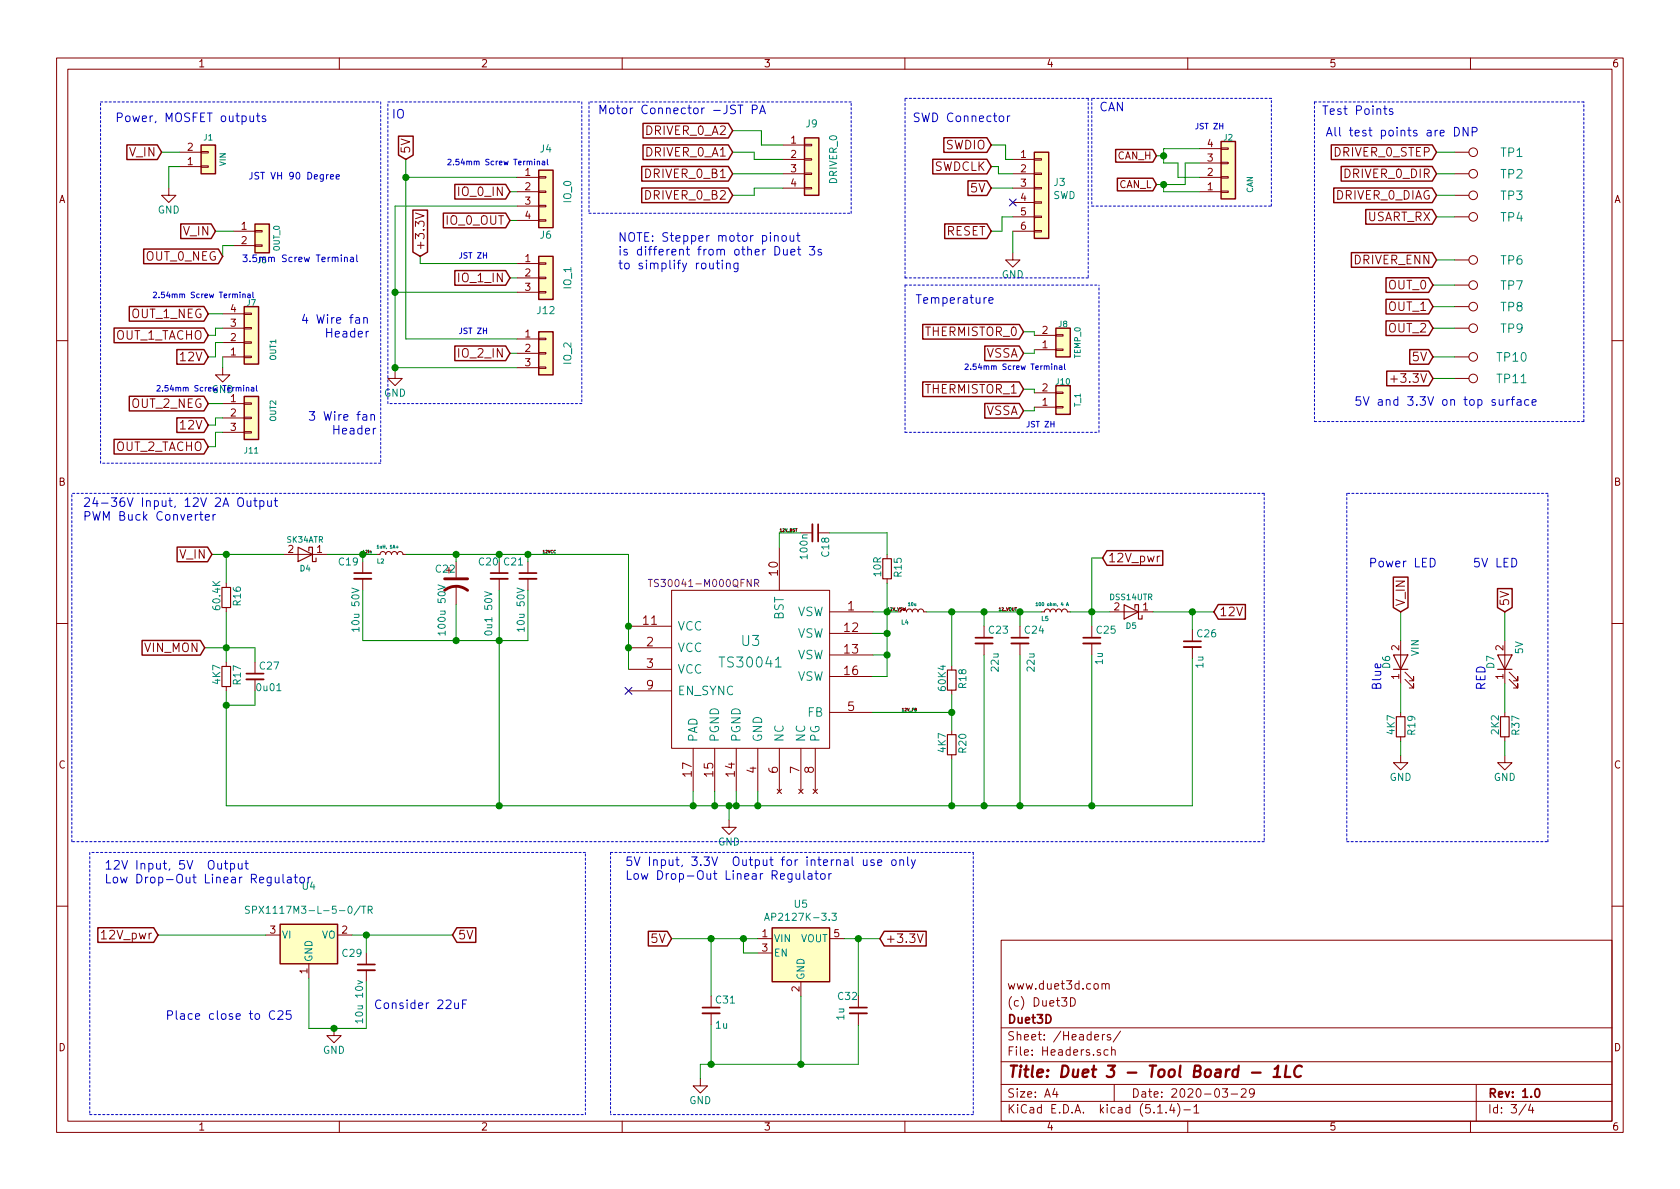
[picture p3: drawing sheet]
EESchema Schematic File Version 4
LIBS:Duet3_TB_1LC-cache
EELAYER 30 0
EELAYER END
$Descr A4 11693 8268
encoding utf-8
Sheet 3 4
Title "Duet 3 - Tool Board - 1LC"
Date "2020-03-29"
Rev "1.0"
Comp "Duet3D"
Comment1 "(c) Duet3D"
Comment2 "www.duet3d.com"
Comment3 ""
Comment4 ""
$EndDescr
Text GLabel 7125 2850 0    60   Input ~ 0
VSSA
Text GLabel 7125 2450 0    60   Input ~ 0
VSSA
Text GLabel 7125 2300 0    60   Input ~ 0
THERMISTOR_0
Text GLabel 7125 2700 0    60   Input ~ 0
THERMISTOR_1
$Comp
L Connector_Generic:Conn_01x02 J10
U 1 1
P 7400 2825
F 0 "J10" H 7400 2650 40  0000 C CNN
F 1 "T_1" V 7500 2775 40  0000 C CNN
F 2 "Connector_JST:JST_ZH_S2B-ZH_1x02_P1.50mm_Horizontal" H 7400 2825 60  0001 C CNN
F 3 "" H 7400 2825 60  0001 C CNN
	1    7400 2825
	1    0    0    1   
$EndComp
$Comp
L Connector_Generic:Conn_01x04 J9
U 1 1
P 5650 1100
F 0 "J9" H 5650 1350 50  0000 C CNN
F 1 "DRIVER_0" V 5800 1100 50  0000 C CNN
F 2 "Connector_JST:JST_PH_S4B-PH-K_1x04_P2.00mm_Horizontal" H 5650 1100 60  0001 C CNN
F 3 "" H 5650 1100 60  0001 C CNN
	1    5650 1100
	1    0    0    -1  
$EndComp
Text Notes 800  850  0    60   ~ 0
Power, MOSFET outputs
Text Notes 6370 2115 0    60   ~ 0
Temperature
Text Notes 4160 795  0    60   ~ 0
Motor Connector -JST PA
Text Notes 9200 800  0    60   ~ 0
Test Points
$Comp
L Duet3_TB_1LC-rescue:Test_Point-Connector_Specialized TP7
U 1 1
P 10125 1975
F 0 "TP7" V 10125 2375 60  0000 C CNN
F 1 "OUT_0" H 10125 2325 60  0001 C CNN
F 2 "TestPoint:TestPoint_Pad_D2.0mm" H 10125 1975 60  0001 C CNN
F 3 "" H 10125 1975 60  0000 C CNN
	1    10125 1975
	0    1    1    0   
$EndComp
$Comp
L Duet3_TB_1LC-rescue:Test_Point-Connector_Specialized TP8
U 1 1
P 10125 2125
F 0 "TP8" V 10125 2525 60  0000 C CNN
F 1 "OUT_1" H 10125 2475 60  0001 C CNN
F 2 "TestPoint:TestPoint_Pad_D2.0mm" H 10125 2125 60  0001 C CNN
F 3 "" H 10125 2125 60  0000 C CNN
	1    10125 2125
	0    1    1    0   
$EndComp
Text GLabel 9975 1975 0    60   Input ~ 0
OUT_0
Text GLabel 9975 2125 0    60   Input ~ 0
OUT_1
Text GLabel 9975 2275 0    60   Input ~ 0
OUT_2
$Comp
L Duet3_TB_1LC-rescue:Test_Point-Connector_Specialized TP9
U 1 1
P 10125 2275
F 0 "TP9" V 10125 2675 60  0000 C CNN
F 1 "OUT_2" H 10125 2625 60  0001 C CNN
F 2 "TestPoint:TestPoint_Pad_D2.0mm" H 10125 2275 60  0001 C CNN
F 3 "" H 10125 2275 60  0000 C CNN
	1    10125 2275
	0    1    1    0   
$EndComp
Text Notes 9225 950  0    60   ~ 0
All test points are DNP
Text GLabel 5100 1350 0    60   Input ~ 0
DRIVER_0_B2
Text GLabel 5100 1200 0    60   Input ~ 0
DRIVER_0_B1
Text GLabel 5100 900  0    60   Input ~ 0
DRIVER_0_A2
Text GLabel 5100 1050 0    60   Input ~ 0
DRIVER_0_A1
Wire Notes Line
	700  700  2650 700 
Wire Notes Line
	2650 700  2650 3215
Wire Notes Line
	2650 3215 700  3215
Wire Notes Line
	700  3215 700  700 
Wire Notes Line
	9150 700  9150 2925
Wire Notes Line
	9150 2925 11025 2925
Wire Notes Line
	11025 2925 11025 700 
Wire Notes Line
	11025 700  9150 700 
Text GLabel 1125 1050 0    60   Input ~ 0
V_IN
Text GLabel 8050 1075 0    50   Input ~ 0
CAN_H
Text GLabel 8050 1275 0    50   Input ~ 0
CAN_L
Text GLabel 1450 2325 0    60   Input ~ 0
OUT_1_TACHO
Text GLabel 1450 2175 0    60   Input ~ 0
OUT_1_NEG
Text GLabel 1450 2800 0    60   Input ~ 0
OUT_2_NEG
$Comp
L Connector_Generic:Conn_01x04 J7
U 1 1
P 1750 2375
F 0 "J7" H 1750 2100 40  0000 C CNN
F 1 "OUT1" V 1900 2425 40  0000 C CNN
F 2 "complib:TerminalBlock_Valcon_MB312-2.54-04_P2.54mm_Horizontal" H 1750 2375 60  0001 C CNN
F 3 "" H 1750 2375 60  0001 C CNN
	1    1750 2375
	1    0    0    1   
$EndComp
$Comp
L Connector_Generic:Conn_01x03 J11
U 1 1
P 1750 2900
F 0 "J11" H 1750 2675 40  0000 C CNN
F 1 "OUT2" V 1900 2950 40  0000 C CNN
F 2 "complib:TerminalBlock_Valcon_MB312-2.54-03_P2.54mm_Horizontal" H 1750 2900 60  0001 C CNN
F 3 "" H 1750 2900 60  0001 C CNN
	1    1750 2900
	1    0    0    -1  
$EndComp
Wire Wire Line
	1450 2175 1550 2175
Wire Wire Line
	1550 2275 1500 2275
Wire Wire Line
	1500 2275 1500 2325
Wire Wire Line
	1500 2325 1450 2325
Wire Wire Line
	1550 2800 1450 2800
Wire Wire Line
	1550 2900 1500 2900
Wire Wire Line
	1500 2900 1500 2950
Wire Wire Line
	1500 2950 1450 2950
$Comp
L Connector_Generic:Conn_01x02 J1
U 1 1
P 1450 1150
F 0 "J1" H 1450 950 40  0000 C CNN
F 1 "VIN" V 1550 1100 40  0000 C CNN
F 2 "Connector_JST:JST_VH_B2PS-VH_1x02_P3.96mm_Horizontal" H 1450 1150 60  0001 C CNN
F 3 "" H 1450 1150 60  0001 C CNN
	1    1450 1150
	1    0    0    1   
$EndComp
Wire Notes Line
	6300 1975 6300 3000
Wire Notes Line
	6300 3000 7650 3000
Wire Notes Line
	7650 3000 7650 1975
Wire Notes Line
	6300 1975 7650 1975
Wire Wire Line
	5100 900  5300 900 
Wire Wire Line
	5300 900  5300 1000
Wire Wire Line
	5300 1000 5450 1000
Wire Wire Line
	5450 1100 5250 1100
Wire Wire Line
	5250 1100 5250 1050
Wire Wire Line
	5100 1050 5250 1050
Wire Wire Line
	5100 1200 5450 1200
Wire Wire Line
	5450 1300 5250 1300
Wire Wire Line
	5250 1300 5250 1350
Wire Wire Line
	5250 1350 5100 1350
Wire Notes Line
	4100 700  4100 1475
Wire Notes Line
	4100 1475 5925 1475
Wire Notes Line
	5925 1475 5925 700 
Wire Notes Line
	5925 700  4100 700 
Text GLabel 10000 1200 0    60   Input ~ 0
DRIVER_0_DIR
Text GLabel 10000 1050 0    60   Input ~ 0
DRIVER_0_STEP
Text GLabel 10000 1350 0    60   Input ~ 0
DRIVER_0_DIAG
Wire Notes Line
	7600 675  7600 1425
Wire Notes Line
	7600 1425 8850 1425
Wire Notes Line
	8850 1425 8850 675 
Wire Notes Line
	8850 675  7600 675 
Text Notes 7650 775  0    60   ~ 0
CAN
Text Notes 6350 850  0    60   ~ 0
SWD Connector 
Text GLabel 3550 1525 0    60   Input ~ 0
IO_0_OUT
Text GLabel 3550 1325 0    60   Input ~ 0
IO_0_IN
Text GLabel 2825 1100 1    60   Input ~ 0
5V
$Comp
L Connector_Generic:Conn_01x03 J6
U 1 1
P 3800 1925
F 0 "J6" H 3800 2225 50  0000 C CNN
F 1 "IO_1" V 3950 1925 50  0000 C CNN
F 2 "Connector_JST:JST_ZH_S3B-ZH_1x03_P1.50mm_Horizontal" H 3800 1925 60  0001 C CNN
F 3 "" H 3800 1925 60  0001 C CNN
	1    3800 1925
	1    0    0    -1  
$EndComp
Text GLabel 3550 1925 0    60   Input ~ 0
IO_1_IN
Wire Wire Line
	3600 1925 3550 1925
Wire Wire Line
	3600 1325 3550 1325
Wire Wire Line
	3600 1525 3550 1525
Text Notes 2725 825  0    60   ~ 0
IO
Wire Notes Line
	6300 675  7575 675 
Wire Notes Line
	7575 675  7575 1925
Wire Notes Line
	7575 1925 6300 1925
Wire Notes Line
	6300 1925 6300 675 
Text GLabel 6900 1300 0    60   Input ~ 0
5V
Text GLabel 6900 1000 0    60   Input ~ 0
SWDIO
Text GLabel 6900 1150 0    60   Input ~ 0
SWDCLK
Text GLabel 1450 2475 0    60   Input ~ 0
12V
Text GLabel 1450 3100 0    60   Input ~ 0
OUT_2_TACHO
Text GLabel 1450 2950 0    60   Input ~ 0
12V
Wire Wire Line
	1450 3100 1500 3100
Wire Wire Line
	1500 3100 1500 3000
Wire Wire Line
	1500 3000 1550 3000
Text Notes 2575 2350 2    60   ~ 0
4 Wire fan\nHeader
Wire Wire Line
	1450 2475 1500 2475
Wire Wire Line
	1500 2475 1500 2375
Wire Wire Line
	1500 2375 1550 2375
Wire Notes Line
	4050 2800 2700 2800
Wire Notes Line
	4050 700  4050 2800
Wire Notes Line
	2700 2800 2700 700 
Wire Notes Line
	2700 700  4050 700 
$Comp
L Connector_Generic:Conn_01x06 J3
U 1 1
P 7250 1300
F 0 "J3" H 7330 1342 50  0000 L CNN
F 1 "SWD" H 7330 1251 50  0000 L CNN
F 2 "complib:JST_ZH_1x06_P1.5_B6B-ZR-SM4-TF" H 7250 1300 50  0001 C CNN
F 3 "~" H 7250 1300 50  0001 C CNN
	1    7250 1300
	1    0    0    -1  
$EndComp
Wire Wire Line
	7050 1600 7050 1750
Wire Wire Line
	7050 1300 6900 1300
Wire Wire Line
	7050 1200 6950 1200
Wire Wire Line
	6950 1200 6950 1150
Wire Wire Line
	6950 1150 6900 1150
Wire Wire Line
	7050 1100 7000 1100
Wire Wire Line
	7000 1100 7000 1000
Wire Wire Line
	7000 1000 6900 1000
Text GLabel 6900 1600 0    60   Input ~ 0
RESET
Wire Wire Line
	6900 1600 6975 1600
Wire Wire Line
	6975 1600 6975 1500
Wire Wire Line
	6975 1500 7050 1500
NoConn ~ 7050 1400
Wire Wire Line
	3600 1225 2825 1225
Wire Wire Line
	2825 1225 2825 1100
Wire Wire Line
	2750 2025 3600 2025
Wire Wire Line
	2750 2025 2750 1425
Wire Wire Line
	2750 1425 3600 1425
Wire Wire Line
	8100 1325 8350 1325
Text GLabel 10000 1800 0    60   Input ~ 0
DRIVER_ENN
Wire Wire Line
	8100 1025 8350 1025
$Comp
L Connector_Generic:Conn_01x02 J8
U 1 1
P 7400 2425
F 0 "J8" H 7400 2250 40  0000 C CNN
F 1 "TEMP_0" V 7500 2375 40  0000 C CNN
F 2 "complib:TerminalBlock_Valcon_MB312-2.54-02_P2.54mm_Horizontal" H 7400 2425 60  0001 C CNN
F 3 "" H 7400 2425 60  0001 C CNN
	1    7400 2425
	1    0    0    1   
$EndComp
Wire Wire Line
	7125 2300 7200 2300
Wire Wire Line
	7200 2300 7200 2325
Wire Wire Line
	7125 2450 7200 2450
Wire Wire Line
	7200 2450 7200 2425
Wire Wire Line
	7200 2700 7200 2725
Wire Wire Line
	7125 2700 7200 2700
Wire Wire Line
	7125 2850 7200 2850
Wire Wire Line
	7200 2850 7200 2825
Wire Wire Line
	10125 2275 9975 2275
Wire Wire Line
	10125 2125 9975 2125
Wire Wire Line
	10125 1975 9975 1975
$Comp
L Duet3_TB_1LC-rescue:Test_Point-Connector_Specialized TP10
U 1 1
P 10125 2475
F 0 "TP10" V 10125 2875 60  0000 C CNN
F 1 "5V" H 10125 2825 60  0001 C CNN
F 2 "TestPoint:TestPoint_Pad_D2.0mm" H 10125 2475 60  0001 C CNN
F 3 "" H 10125 2475 60  0000 C CNN
	1    10125 2475
	0    1    1    0   
$EndComp
Text GLabel 9975 2475 0    60   Input ~ 0
5V
Wire Wire Line
	9975 2475 10125 2475
$Comp
L Duet3_TB_1LC-rescue:Test_Point-Connector_Specialized TP11
U 1 1
P 10125 2625
F 0 "TP11" V 10125 3025 60  0000 C CNN
F 1 "3.3V" H 10125 2975 60  0001 C CNN
F 2 "TestPoint:TestPoint_Pad_D2.0mm" H 10125 2625 60  0001 C CNN
F 3 "" H 10125 2625 60  0000 C CNN
	1    10125 2625
	0    1    1    0   
$EndComp
Text GLabel 9975 2625 0    60   Input ~ 0
+3.3V
Wire Wire Line
	9975 2625 10125 2625
Text Notes 9425 2825 0    60   ~ 0
5V and 3.3V on top surface
$Comp
L Device:LED D?
U 1 1
P 9750 4600
AR Path="/50577A22/5E3CC66E" Ref="D?"  Part="1" 
AR Path="/50656780/5E3CC66E" Ref="D6"  Part="1" 
F 0 "D6" H 9750 4700 50  0000 C CNN
F 1 "VIN" H 9850 4500 50  0000 C CNN
F 2 "LED_SMD:LED_0603_1608Metric" H 9750 4600 60  0001 C CNN
F 3 "" H 9750 4600 60  0001 C CNN
	1    9750 4600
	0    -1   -1   0   
$EndComp
$Comp
L Device:D_Schottky D?
U 1 1
P 2125 3850
AR Path="/50577A22/5E3CC677" Ref="D?"  Part="1" 
AR Path="/50656780/5E3CC677" Ref="D4"  Part="1" 
F 0 "D4" H 2125 3950 40  0000 C CNN
F 1 "SK34ATR" H 2125 3750 40  0000 C CNN
F 2 "Diode_SMD:D_SMA" H 2125 3850 60  0001 C CNN
F 3 "" H 2075 4000 35  0000 C CNN
F 4 "SK34ATR or similar SMA footprint" H 2125 3850 50  0001 C CNN "Part Number"
F 5 " 1A+ 40V+" H 2125 3850 50  0001 C CNN "Rating"
	1    2125 3850
	-1   0    0    1   
$EndComp
Text Notes 4350 6125 0    60   ~ 0
5V Input, 3.3V  Output for internal use only\nLow Drop-Out Linear Regulator
Text GLabel 6125 6525 2    60   Input ~ 0
+3.3V
Text GLabel 4675 6525 0    60   Input ~ 0
5V
Text Notes 9525 3950 0    60   ~ 0
Power LED
Text Notes 9625 4800 1    60   ~ 0
Blue
$Comp
L Device:R_Small R?
U 1 1
P 9750 5050
AR Path="/50577A22/5E3CC689" Ref="R?"  Part="1" 
AR Path="/50656780/5E3CC689" Ref="R19"  Part="1" 
F 0 "R19" V 9825 5058 50  0000 C CNN
F 1 "4K7" V 9682 5062 50  0000 C CNN
F 2 "Resistor_SMD:R_0402_1005Metric" H 9750 5050 60  0001 C CNN
F 3 "~" H 9750 5050 60  0000 C CNN
	1    9750 5050
	1    0    0    -1  
$EndComp
$Comp
L Device:R_Small R?
U 1 1
P 1575 4150
AR Path="/50577A22/5E3CC690" Ref="R?"  Part="1" 
AR Path="/50656780/5E3CC690" Ref="R16"  Part="1" 
F 0 "R16" V 1650 4158 50  0000 C CNN
F 1 "60.4K" V 1507 4162 50  0000 C CNN
F 2 "Resistor_SMD:R_0402_1005Metric" H 1575 4150 60  0001 C CNN
F 3 "~" H 1575 4150 60  0000 C CNN
	1    1575 4150
	1    0    0    -1  
$EndComp
$Comp
L Device:R_Small R?
U 1 1
P 1575 4700
AR Path="/50577A22/5E3CC697" Ref="R?"  Part="1" 
AR Path="/50656780/5E3CC697" Ref="R17"  Part="1" 
F 0 "R17" V 1650 4708 50  0000 C CNN
F 1 "4K7" V 1507 4712 50  0000 C CNN
F 2 "Resistor_SMD:R_0402_1005Metric" H 1575 4700 60  0001 C CNN
F 3 "~" H 1575 4700 60  0000 C CNN
	1    1575 4700
	1    0    0    -1  
$EndComp
$Comp
L Device:C_Small C?
U 1 1
P 1775 4700
AR Path="/50577A22/5E3CC69E" Ref="C?"  Part="1" 
AR Path="/50656780/5E3CC69E" Ref="C27"  Part="1" 
F 0 "C27" H 1800 4775 50  0000 L CNN
F 1 "0u01" H 1775 4625 50  0000 L CNN
F 2 "Capacitor_SMD:C_0402_1005Metric" H 1775 4700 60  0001 C CNN
F 3 "~" H 1775 4700 60  0000 C CNN
	1    1775 4700
	1    0    0    -1  
$EndComp
Wire Wire Line
	4875 7400 4875 7500
Wire Notes Line
	4250 5925 6775 5925
Connection ~ 5975 6525
Connection ~ 5575 7400
Wire Notes Line
	4250 5925 4250 7750
Wire Wire Line
	5975 6525 5975 6925
Wire Notes Line
	6775 5925 6775 7750
Wire Wire Line
	4675 6525 4950 6525
Wire Notes Line
	6775 7750 4250 7750
Wire Wire Line
	5875 6525 5975 6525
Wire Wire Line
	5975 7400 5975 7125
Wire Wire Line
	9750 4250 9750 4450
Wire Wire Line
	9750 5250 9750 5150
$Comp
L Device:L_Small L?
U 1 1
P 2725 3850
AR Path="/50577A22/5E3CC6B3" Ref="L?"  Part="1" 
AR Path="/50656780/5E3CC6B3" Ref="L2"  Part="1" 
F 0 "L2" V 2675 3925 30  0000 C CNN
F 1 "1uH, 1A+" V 2775 3875 22  0000 C CNN
F 2 "Inductor_SMD:L_1008_2512Metric" H 2725 3850 60  0001 C CNN
F 3 "" H 2725 3800 35  0001 C CNN
F 4 "MGV2520101R0M-10  or similar 1008 footprint" H 2725 3850 50  0001 C CNN "Part Number"
	1    2725 3850
	0    -1   -1   0   
$EndComp
Text GLabel 1475 3850 0    60   Input ~ 0
V_IN
Text GLabel 1425 4500 0    60   Input ~ 0
VIN_MON
Wire Wire Line
	5975 6525 6125 6525
Wire Wire Line
	5575 7400 5975 7400
Text GLabel 9750 4250 1    60   Input ~ 0
V_IN
Wire Wire Line
	1475 3850 1575 3850
Connection ~ 1575 3850
Wire Wire Line
	2525 3900 2525 3850
Connection ~ 2525 3850
Wire Wire Line
	2525 3850 2625 3850
Wire Wire Line
	2525 4100 2525 4450
Wire Wire Line
	2525 4450 3175 4450
Wire Wire Line
	1575 4500 1775 4500
Wire Wire Line
	1775 4500 1775 4600
Connection ~ 1575 4500
Wire Wire Line
	1775 4800 1775 4900
Wire Wire Line
	1775 4900 1575 4900
Wire Wire Line
	1575 4500 1425 4500
Text Label 2525 3850 0    20   ~ 0
L2in
$Comp
L Device:C_Small C?
U 1 1
P 2525 4000
AR Path="/50577A22/5E3CC6CE" Ref="C?"  Part="1" 
AR Path="/50656780/5E3CC6CE" Ref="C19"  Part="1" 
F 0 "C19" H 2350 4100 50  0000 L CNN
F 1 "10u 50V" V 2475 3600 50  0000 L CNN
F 2 "Capacitor_SMD:C_1206_3216Metric" H 2525 4000 60  0001 C CNN
F 3 "GRM31CR6YA106KA12L" H 2525 4000 60  0001 C CNN
	1    2525 4000
	1    0    0    -1  
$EndComp
$Comp
L Device:CP1 C?
U 1 1
P 3175 4050
AR Path="/50577A22/5E3CC6D5" Ref="C?"  Part="1" 
AR Path="/50656780/5E3CC6D5" Ref="C22"  Part="1" 
F 0 "C22" H 3025 4150 50  0000 L CNN
F 1 "100u 50V" V 3075 3675 50  0000 L CNN
F 2 "Capacitor_SMD:CP_Elec_6.3x7.7" H 3175 4050 60  0001 C CNN
F 3 "" H 3175 4050 60  0000 C CNN
	1    3175 4050
	1    0    0    -1  
$EndComp
Wire Wire Line
	3175 3900 3175 3850
Wire Wire Line
	3175 3850 2825 3850
$Comp
L Regulator_Linear:LD1117S50TR_SOT223 U?
U 1 1
P 2150 6500
AR Path="/50577A22/5E3CC6DF" Ref="U?"  Part="1" 
AR Path="/50656780/5E3CC6DF" Ref="U4"  Part="1" 
F 0 "U4" H 2150 6842 50  0000 C CNN
F 1 "SPX1117M3-L-5-0/TR" H 2150 6675 50  0000 C CNN
F 2 "Package_TO_SOT_SMD:SOT-223-3_TabPin2" H 2150 6825 50  0001 C CNN
F 3 "" H 2150 6600 50  0001 C CNN
F 4 "SPX1117M3-L-5-0/TR" H 2150 6500 50  0001 C CNN "Part Number"
	1    2150 6500
	1    0    0    -1  
$EndComp
Wire Wire Line
	2275 3850 2525 3850
Text GLabel 3150 6500 2    60   Input ~ 0
5V
$Comp
L Device:C_Small C?
U 1 1
P 4950 7025
AR Path="/50577A22/5E3CC707" Ref="C?"  Part="1" 
AR Path="/50656780/5E3CC707" Ref="C31"  Part="1" 
F 0 "C31" H 4975 7100 50  0000 L CNN
F 1 "1u" H 4975 6925 50  0000 L CNN
F 2 "Capacitor_SMD:C_0603_1608Metric" H 4950 7025 60  0001 C CNN
F 3 "" H 4950 7025 60  0001 C CNN
F 4 "CL10A105KB8NNNC or equivalent" H 4950 7025 50  0001 C CNN "Part Number"
F 5 "16V or higher" H 4950 7025 50  0001 C CNN "Rating"
	1    4950 7025
	1    0    0    -1  
$EndComp
Connection ~ 4950 6525
Wire Wire Line
	4950 6525 5175 6525
Wire Wire Line
	4950 6525 4950 6925
Wire Wire Line
	4950 7125 4950 7400
Connection ~ 4950 7400
Wire Notes Line
	625  5925 625  7750
Wire Notes Line
	625  7750 4075 7750
Wire Notes Line
	4075 7750 4075 5925
Wire Notes Line
	4075 5925 625  5925
Text Notes 725  6150 0    60   ~ 0
12V Input, 5V  Output\nLow Drop-Out Linear Regulator
Wire Wire Line
	1575 3850 1975 3850
$Comp
L Device:C_Small C?
U 1 1
P 5675 3700
AR Path="/50577A22/5E3CC71A" Ref="C?"  Part="1" 
AR Path="/50656780/5E3CC71A" Ref="C18"  Part="1" 
F 0 "C18" H 5700 3775 50  0000 L CNN
F 1 "100n" H 5675 3625 50  0000 L CNN
F 2 "Capacitor_SMD:C_0402_1005Metric" H 5675 3700 60  0001 C CNN
F 3 "~" H 5675 3700 60  0000 C CNN
	1    5675 3700
	0    1    1    0   
$EndComp
$Comp
L Device:C_Small C?
U 1 1
P 3675 4000
AR Path="/50577A22/5E3CC721" Ref="C?"  Part="1" 
AR Path="/50656780/5E3CC721" Ref="C21"  Part="1" 
F 0 "C21" H 3500 4100 50  0000 L CNN
F 1 "10u 50V" V 3625 3600 50  0000 L CNN
F 2 "Capacitor_SMD:C_1206_3216Metric" H 3675 4000 60  0001 C CNN
F 3 "GRM31CR6YA106KA12L" H 3675 4000 60  0001 C CNN
	1    3675 4000
	1    0    0    -1  
$EndComp
$Comp
L Device:L_Small L?
U 1 1
P 7350 4250
AR Path="/50577A22/5E3CC729" Ref="L?"  Part="1" 
AR Path="/50656780/5E3CC729" Ref="L5"  Part="1" 
F 0 "L5" V 7300 4325 30  0000 C CNN
F 1 "100 ohm, 4 A" V 7400 4275 22  0000 C CNN
F 2 "Inductor_SMD:L_0805_2012Metric" H 7350 4250 60  0001 C CNN
F 3 "" H 7350 4250 60  0000 C CNN
F 4 "MPZ2012S101A or similar" H 7350 4250 50  0001 C CNN "Part Number"
	1    7350 4250
	0    -1   -1   0   
$EndComp
Text Notes 575  3625 0    60   ~ 0
24-36V Input, 12V 2A Output\nPWM Buck Converter\n
Text GLabel 8450 4250 2    60   Input ~ 0
12V
$Comp
L Device:L_Small L?
U 1 1
P 6350 4250
AR Path="/50577A22/5E3CC739" Ref="L?"  Part="1" 
AR Path="/50656780/5E3CC739" Ref="L4"  Part="1" 
F 0 "L4" V 6275 4300 30  0000 C CNN
F 1 "10u" V 6400 4250 22  0000 C CNN
F 2 "Inductor_SMD:L_Taiyo-Yuden_NR-50xx" H 6350 4250 60  0001 C CNN
F 3 "" H 6300 4100 35  0001 C CNN
F 4 "NRS5024T100MMGJ or similar" H 6350 4250 50  0001 C CNN "Part Number"
	1    6350 4250
	0    -1   -1   0   
$EndComp
Wire Notes Line
	8800 3425 500  3425
Wire Notes Line
	8800 3425 8800 5850
Wire Notes Line
	8800 5850 500  5850
Wire Notes Line
	500  5850 500  3425
$Comp
L Device:C_Small C?
U 1 1
P 3475 4000
AR Path="/50577A22/5E3CC744" Ref="C?"  Part="1" 
AR Path="/50656780/5E3CC744" Ref="C20"  Part="1" 
F 0 "C20" H 3325 4100 50  0000 L CNN
F 1 "0u1 50V" V 3400 3575 50  0000 L CNN
F 2 "Capacitor_SMD:C_0603_1608Metric" H 3475 4000 60  0001 C CNN
F 3 "e.g EEEFT1V101AP" H 3475 4000 60  0001 C CNN
	1    3475 4000
	1    0    0    -1  
$EndComp
$Comp
L Device:C_Small C?
U 1 1
P 7600 4450
AR Path="/50577A22/5E3CC74D" Ref="C?"  Part="1" 
AR Path="/50656780/5E3CC74D" Ref="C25"  Part="1" 
F 0 "C25" H 7625 4525 50  0000 L CNN
F 1 "1u" V 7650 4275 50  0000 L CNN
F 2 "Capacitor_SMD:C_0603_1608Metric" H 7600 4450 60  0001 C CNN
F 3 "GRM31CR6YA106KA12L" H 7600 4450 60  0001 C CNN
F 4 "CL10A105KB8NNNC or equivalent" H 7600 4450 50  0001 C CNN "Part Number"
F 5 "35V +" H 7600 4450 50  0001 C CNN "Rating"
	1    7600 4450
	1    0    0    -1  
$EndComp
$Comp
L Duet3:TS30042 U?
U 1 1
P 5225 4650
AR Path="/50577A22/5E3CC764" Ref="U?"  Part="1" 
AR Path="/50656780/5E3CC764" Ref="U3"  Part="1" 
F 0 "U3" H 5225 4850 70  0000 C CNN
F 1 "TS30041" H 5225 4700 70  0000 C CNN
F 2 "Package_DFN_QFN:QFN-16-1EP_3x3mm_P0.5mm_EP1.8x1.8mm" H 5225 4650 60  0001 C CNN
F 3 "" H 5225 4650 60  0000 C CNN
F 4 "TS30041-M000QFNR" H 4900 5250 50  0000 C CNN "Part Number"
F 5 "Adj (set to 12V) 1A" H 5225 4650 50  0001 C CNN "Rating"
	1    5225 4650
	1    0    0    -1  
$EndComp
Wire Wire Line
	5425 3800 5425 3700
Wire Wire Line
	5425 3700 5575 3700
Wire Wire Line
	6075 4700 6175 4700
Wire Wire Line
	6175 4700 6175 4550
Wire Wire Line
	6175 4250 6075 4250
Wire Wire Line
	6075 4400 6175 4400
Connection ~ 6175 4400
Wire Wire Line
	6175 4400 6175 4250
Wire Wire Line
	6075 4550 6175 4550
Connection ~ 6175 4550
Wire Wire Line
	6175 4550 6175 4400
Wire Wire Line
	6175 3700 5775 3700
Connection ~ 6175 4250
Wire Wire Line
	6250 4250 6175 4250
Wire Wire Line
	6850 4350 6850 4250
Connection ~ 6850 4250
Wire Wire Line
	7100 4350 7100 4250
Connection ~ 7100 4250
Wire Wire Line
	7100 4250 6850 4250
Wire Wire Line
	5275 5500 5275 5600
Wire Wire Line
	5275 5600 6625 5600
Wire Wire Line
	6850 4550 6850 5600
Wire Wire Line
	6850 5600 7100 5600
Wire Wire Line
	7100 5600 7100 4550
Connection ~ 6850 5600
Wire Wire Line
	7100 5600 7600 5600
Wire Wire Line
	7600 5600 7600 4550
Connection ~ 7100 5600
Wire Wire Line
	7600 4350 7600 4250
Wire Wire Line
	5275 5600 5125 5600
Wire Wire Line
	5125 5600 5125 5500
Connection ~ 5275 5600
Wire Wire Line
	4975 5600 4975 5500
Connection ~ 5125 5600
Wire Wire Line
	4975 5600 4825 5600
Wire Wire Line
	4825 5600 4825 5500
Connection ~ 4975 5600
Connection ~ 4825 5600
Wire Wire Line
	3675 3900 3675 3850
Connection ~ 3675 3850
Wire Wire Line
	3675 3850 3475 3850
Wire Wire Line
	3475 3900 3475 3850
Wire Wire Line
	3675 4100 3675 4450
Wire Wire Line
	3675 4450 3475 4450
Wire Wire Line
	3475 4100 3475 4450
Wire Wire Line
	7100 4250 7250 4250
Text Label 6175 4250 0    20   ~ 0
12V_VSW
Text Label 6950 4250 0    20   ~ 0
12_VOUT
Text Label 3775 3850 0    20   ~ 0
12VCC
Text Label 5425 3700 0    20   ~ 0
12V_BST
Connection ~ 7600 4250
Wire Wire Line
	8450 4250 8300 4250
Wire Wire Line
	6450 4250 6625 4250
Wire Wire Line
	3475 3850 3175 3850
Connection ~ 3475 3850
Connection ~ 3475 4450
$Comp
L Device:R_Small R?
U 1 1
P 6625 4725
AR Path="/50577A22/5E3CC7B3" Ref="R?"  Part="1" 
AR Path="/50656780/5E3CC7B3" Ref="R18"  Part="1" 
F 0 "R18" V 6700 4733 50  0000 C CNN
F 1 "60K4" V 6557 4737 50  0000 C CNN
F 2 "Resistor_SMD:R_0402_1005Metric" H 6625 4725 60  0001 C CNN
F 3 "~" H 6625 4725 60  0000 C CNN
	1    6625 4725
	1    0    0    -1  
$EndComp
$Comp
L Device:R_Small R?
U 1 1
P 6625 5175
AR Path="/50577A22/5E3CC7BA" Ref="R?"  Part="1" 
AR Path="/50656780/5E3CC7BA" Ref="R20"  Part="1" 
F 0 "R20" V 6700 5183 50  0000 C CNN
F 1 "4K7" V 6557 5187 50  0000 C CNN
F 2 "Resistor_SMD:R_0402_1005Metric" H 6625 5175 60  0001 C CNN
F 3 "~" H 6625 5175 60  0000 C CNN
	1    6625 5175
	1    0    0    -1  
$EndComp
Wire Wire Line
	6075 4950 6625 4950
Connection ~ 6625 4950
Connection ~ 6625 4250
Wire Wire Line
	6625 4250 6850 4250
Connection ~ 6625 5600
Wire Wire Line
	6625 5600 6850 5600
$Comp
L Device:C_Small C?
U 1 1
P 6850 4450
AR Path="/50577A22/5E3CC7C9" Ref="C?"  Part="1" 
AR Path="/50656780/5E3CC7C9" Ref="C23"  Part="1" 
F 0 "C23" H 6875 4525 50  0000 L CNN
F 1 "22u" V 6925 4225 50  0000 L CNN
F 2 "Capacitor_SMD:C_0805_2012Metric" H 6850 4450 60  0001 C CNN
F 3 "" H 6850 4450 60  0001 C CNN
F 4 "GRM21BR61E226ME44L" H 6850 4450 50  0001 C CNN "Part Number"
F 5 "25V" H 6850 4450 50  0001 C CNN "Rating"
	1    6850 4450
	1    0    0    -1  
$EndComp
$Comp
L Device:C_Small C?
U 1 1
P 7100 4450
AR Path="/50577A22/5E3CC7D2" Ref="C?"  Part="1" 
AR Path="/50656780/5E3CC7D2" Ref="C24"  Part="1" 
F 0 "C24" H 7125 4525 50  0000 L CNN
F 1 "22u" V 7175 4225 50  0000 L CNN
F 2 "Capacitor_SMD:C_0805_2012Metric" H 7100 4450 60  0001 C CNN
F 3 "" H 7100 4450 60  0001 C CNN
F 4 "GRM21BR61E226ME44L" H 7100 4450 50  0001 C CNN "Part Number"
F 5 "25V" H 7100 4450 50  0001 C CNN "Rating"
	1    7100 4450
	1    0    0    -1  
$EndComp
Text Label 6275 4950 0    20   ~ 0
12V_FB
Wire Wire Line
	4375 4350 4375 4500
$Comp
L Regulator_Linear:AP2127K-3.3 U?
U 1 1
P 5575 6625
AR Path="/50577A22/5E3CC7E0" Ref="U?"  Part="1" 
AR Path="/50656780/5E3CC7E0" Ref="U5"  Part="1" 
F 0 "U5" H 5575 6967 50  0000 C CNN
F 1 "AP2127K-3.3" H 5575 6876 50  0000 C CNN
F 2 "Package_TO_SOT_SMD:SOT-23-5" H 5575 6950 50  0001 C CNN
F 3 "https://www.diodes.com/assets/Datasheets/AP2127.pdf" H 5575 6725 50  0001 C CNN
F 4 "AP2127K-3.3TRG1" H 5575 6625 50  0001 C CNN "Part Number"
	1    5575 6625
	1    0    0    -1  
$EndComp
Wire Wire Line
	5175 6525 5175 6625
Wire Wire Line
	5175 6625 5275 6625
Connection ~ 5175 6525
Wire Wire Line
	5175 6525 5275 6525
Wire Wire Line
	4950 7400 5575 7400
Wire Wire Line
	5575 6925 5575 7400
$Comp
L Device:C_Small C?
U 1 1
P 5975 7025
AR Path="/50577A22/5E3CC7EF" Ref="C?"  Part="1" 
AR Path="/50656780/5E3CC7EF" Ref="C32"  Part="1" 
F 0 "C32" H 5825 7125 50  0000 L CNN
F 1 "1u" V 5850 6950 50  0000 L CNN
F 2 "Capacitor_SMD:C_0603_1608Metric" H 5975 7025 60  0001 C CNN
F 3 "" H 5975 7025 60  0001 C CNN
F 4 "CL10A105KB8NNNC or equivalent" H 5975 7025 50  0001 C CNN "Part Number"
F 5 "16V or greater" H 5975 7025 50  0001 C CNN "Rating"
	1    5975 7025
	1    0    0    -1  
$EndComp
$Comp
L Device:R_Small R?
U 1 1
P 6175 3950
AR Path="/50577A22/5E3CC7F7" Ref="R?"  Part="1" 
AR Path="/50656780/5E3CC7F7" Ref="R15"  Part="1" 
F 0 "R15" V 6250 3958 50  0000 C CNN
F 1 "10R" V 6107 3962 50  0000 C CNN
F 2 "Resistor_SMD:R_0402_1005Metric" H 6175 3950 60  0001 C CNN
F 3 "~" H 6175 3950 60  0000 C CNN
F 4 "0.1W+" H 6175 3950 50  0001 C CNN "Rating"
	1    6175 3950
	1    0    0    -1  
$EndComp
Connection ~ 7600 5600
Wire Wire Line
	9750 4750 9750 4950
Wire Wire Line
	6175 4050 6175 4250
Wire Wire Line
	6175 3700 6175 3850
Wire Wire Line
	1575 4500 1575 4600
Wire Wire Line
	1575 4800 1575 4900
Wire Wire Line
	1575 4250 1575 4500
Wire Wire Line
	1575 3850 1575 4050
Wire Wire Line
	3175 4200 3175 4450
Wire Wire Line
	6625 4250 6625 4625
Wire Wire Line
	6625 4825 6625 4950
Wire Wire Line
	6625 4950 6625 5075
Wire Wire Line
	6625 5275 6625 5600
$Comp
L Device:C_Small C?
U 1 1
P 8300 4475
AR Path="/50577A22/5E3CC829" Ref="C?"  Part="1" 
AR Path="/5B12C3FC/5E3CC829" Ref="C?"  Part="1" 
AR Path="/50656780/5E3CC829" Ref="C26"  Part="1" 
F 0 "C26" H 8325 4550 50  0000 L CNN
F 1 "1u" V 8350 4300 50  0000 L CNN
F 2 "Capacitor_SMD:C_0603_1608Metric" H 8300 4475 60  0001 C CNN
F 3 "CL10A105KB8NNNC or equivalent" H 8300 4475 60  0001 C CNN
	1    8300 4475
	1    0    0    -1  
$EndComp
Wire Wire Line
	8300 4250 8300 4375
Connection ~ 8300 4250
Wire Wire Line
	4375 4650 4375 4500
Connection ~ 4375 4500
Wire Wire Line
	3475 4450 3475 5600
Connection ~ 3175 3850
Wire Wire Line
	3175 4450 3475 4450
Connection ~ 3175 4450
Wire Wire Line
	1575 5600 3475 5600
Connection ~ 3475 5600
Wire Wire Line
	7600 5600 8300 5600
$Comp
L Device:C_Small C?
U 1 1
P 2550 6725
AR Path="/50577A22/5E3CC852" Ref="C?"  Part="1" 
AR Path="/50656780/5E3CC852" Ref="C29"  Part="1" 
F 0 "C29" H 2375 6825 50  0000 L CNN
F 1 "10u 10v" V 2500 6325 50  0000 L CNN
F 2 "Capacitor_SMD:C_0805_2012Metric" H 2550 6725 60  0001 C CNN
F 3 "" H 2550 6725 60  0001 C CNN
F 4 "GRM188R61A106KE69J or equivalent" H 2550 6725 50  0001 C CNN "Part Number"
	1    2550 6725
	1    0    0    -1  
$EndComp
Wire Wire Line
	1175 1300 1175 1150
Wire Wire Line
	1175 1150 1250 1150
Wire Wire Line
	1125 1050 1250 1050
Text Notes 2500 1825 2    47   ~ 0
3.5mm Screw Terminal
Text Notes 2625 3025 2    60   ~ 0
3 Wire fan\nHeader
Connection ~ 2750 2025
Wire Wire Line
	2750 2025 2750 2550
Text GLabel 10000 1500 0    60   Input ~ 0
USART_RX
$Comp
L Duet3_TB_1LC-rescue:Test_Point-Connector_Specialized TP1
U 1 1
P 10125 1050
F 0 "TP1" V 10125 1450 60  0000 C CNN
F 1 "STEP" H 10125 1400 60  0001 C CNN
F 2 "TestPoint:TestPoint_Pad_D2.0mm" H 10125 1050 60  0001 C CNN
F 3 "" H 10125 1050 60  0000 C CNN
	1    10125 1050
	0    1    1    0   
$EndComp
$Comp
L Duet3_TB_1LC-rescue:Test_Point-Connector_Specialized TP2
U 1 1
P 10125 1200
F 0 "TP2" V 10125 1600 60  0000 C CNN
F 1 "DIR" H 10125 1550 60  0001 C CNN
F 2 "TestPoint:TestPoint_Pad_D2.0mm" H 10125 1200 60  0001 C CNN
F 3 "" H 10125 1200 60  0000 C CNN
	1    10125 1200
	0    1    1    0   
$EndComp
$Comp
L Duet3_TB_1LC-rescue:Test_Point-Connector_Specialized TP3
U 1 1
P 10125 1350
F 0 "TP3" V 10125 1750 60  0000 C CNN
F 1 "DIAG" H 10125 1700 60  0001 C CNN
F 2 "TestPoint:TestPoint_Pad_D2.0mm" H 10125 1350 60  0001 C CNN
F 3 "" H 10125 1350 60  0000 C CNN
	1    10125 1350
	0    1    1    0   
$EndComp
$Comp
L Duet3_TB_1LC-rescue:Test_Point-Connector_Specialized TP4
U 1 1
P 10125 1500
F 0 "TP4" V 10125 1900 60  0000 C CNN
F 1 "U_RX" H 10125 1850 60  0001 C CNN
F 2 "TestPoint:TestPoint_Pad_D2.0mm" H 10125 1500 60  0001 C CNN
F 3 "" H 10125 1500 60  0000 C CNN
	1    10125 1500
	0    1    1    0   
$EndComp
$Comp
L Duet3_TB_1LC-rescue:Test_Point-Connector_Specialized TP6
U 1 1
P 10125 1800
F 0 "TP6" V 10125 2200 60  0000 C CNN
F 1 "ENN" H 10125 2150 60  0001 C CNN
F 2 "TestPoint:TestPoint_Pad_D2.0mm" H 10125 1800 60  0001 C CNN
F 3 "" H 10125 1800 60  0000 C CNN
	1    10125 1800
	0    1    1    0   
$EndComp
Wire Wire Line
	10125 1050 10000 1050
Wire Wire Line
	10125 1200 10000 1200
Wire Wire Line
	10125 1350 10000 1350
Wire Wire Line
	10125 1500 10000 1500
Wire Wire Line
	10125 1800 10000 1800
Text GLabel 1500 1600 0    60   Input ~ 0
V_IN
$Comp
L Connector_Generic:Conn_01x02 J5
U 1 1
P 1825 1600
F 0 "J5" H 1825 1400 40  0000 C CNN
F 1 "OUT_0" V 1925 1550 40  0000 C CNN
F 2 "complib:3.5MM_2X1" H 1825 1600 60  0001 C CNN
F 3 "" H 1825 1600 60  0001 C CNN
	1    1825 1600
	1    0    0    -1  
$EndComp
Wire Wire Line
	1550 1700 1625 1700
Wire Wire Line
	1500 1600 1625 1600
Text GLabel 1550 1775 0    60   Input ~ 0
OUT_0_NEG
Wire Wire Line
	1550 1775 1550 1700
Wire Wire Line
	4875 7400 4950 7400
Wire Wire Line
	8050 1275 8100 1275
Wire Wire Line
	8100 1275 8100 1325
Connection ~ 8100 1275
Wire Wire Line
	8050 1075 8100 1075
Wire Wire Line
	8100 1075 8100 1125
Wire Wire Line
	8100 1075 8100 1025
Connection ~ 8100 1075
$Comp
L Device:D_Schottky D?
U 1 1
P 7875 4250
AR Path="/50577A22/5E3CC813" Ref="D?"  Part="1" 
AR Path="/50656780/5E3CC813" Ref="D5"  Part="1" 
F 0 "D5" H 7875 4350 40  0000 C CNN
F 1 "DSS14UTR" H 7875 4150 40  0000 C CNN
F 2 "Diode_SMD:D_SOD-123F" H 7875 4250 60  0001 C CNN
F 3 "https://www.digikey.co.uk/product-detail/en/smc-diode-solutions/DSS14UTR/1655-1927-2-ND/8341859" H 7825 4400 35  0001 C CNN
F 4 "DSS14UTR or RB162MM-40TR or similar" H 7875 4250 50  0001 C CNN "Part Number"
F 5 " 1A,40V" H 7875 4250 50  0001 C CNN "Rating"
	1    7875 4250
	-1   0    0    1   
$EndComp
Wire Wire Line
	8025 4250 8300 4250
Wire Wire Line
	8300 4575 8300 5600
Wire Wire Line
	7600 4250 7725 4250
Wire Wire Line
	7450 4250 7600 4250
Text GLabel 7675 3875 2    60   Input ~ 0
12V_pwr
Wire Wire Line
	7675 3875 7600 3875
Wire Wire Line
	7600 3875 7600 4250
Text GLabel 1100 6500 0    60   Input ~ 0
12V_pwr
Wire Wire Line
	1100 6500 1850 6500
Text Notes 1150 7100 0    60   ~ 0
Place close to C25
$Comp
L Connector_Generic:Conn_01x04 J2
U 1 1
P 8550 1225
F 0 "J2" H 8550 950 40  0000 C CNN
F 1 "CAN" V 8700 1275 40  0000 C CNN
F 2 "Connector_JST:JST_ZH_S4B-ZH_1x04_P1.50mm_Horizontal" H 8550 1225 60  0001 C CNN
F 3 "" H 8550 1225 60  0001 C CNN
	1    8550 1225
	1    0    0    1   
$EndComp
Wire Wire Line
	1575 4900 1575 5600
Connection ~ 1575 4900
Wire Wire Line
	4975 5600 5075 5600
Wire Wire Line
	5075 5700 5075 5600
Connection ~ 5075 5600
Wire Wire Line
	5075 5600 5125 5600
$Comp
L Duet3_TB_1LC-rescue:GND-power #PWR0103
U 1 1
P 4875 7500
F 0 "#PWR0103" H 4875 7250 50  0001 C CNN
F 1 "GND" H 4875 7350 50  0000 C CNN
F 2 "" H 4875 7500 50  0001 C CNN
F 3 "" H 4875 7500 50  0001 C CNN
	1    4875 7500
	1    0    0    -1  
$EndComp
$Comp
L Duet3_TB_1LC-rescue:GND-power #PWR0102
U 1 1
P 2325 7150
F 0 "#PWR0102" H 2325 6900 50  0001 C CNN
F 1 "GND" H 2325 7000 50  0000 C CNN
F 2 "" H 2325 7150 50  0001 C CNN
F 3 "" H 2325 7150 50  0001 C CNN
	1    2325 7150
	1    0    0    -1  
$EndComp
$Comp
L Duet3_TB_1LC-rescue:GND-power #PWR0104
U 1 1
P 1550 2550
F 0 "#PWR0104" H 1550 2300 50  0001 C CNN
F 1 "GND" H 1550 2400 50  0000 C CNN
F 2 "" H 1550 2550 50  0001 C CNN
F 3 "" H 1550 2550 50  0001 C CNN
	1    1550 2550
	1    0    0    -1  
$EndComp
$Comp
L Duet3_TB_1LC-rescue:GND-power #PWR0105
U 1 1
P 5075 5700
F 0 "#PWR0105" H 5075 5450 50  0001 C CNN
F 1 "GND" H 5075 5550 50  0000 C CNN
F 2 "" H 5075 5700 50  0001 C CNN
F 3 "" H 5075 5700 50  0001 C CNN
	1    5075 5700
	1    0    0    -1  
$EndComp
Wire Wire Line
	1550 2475 1550 2550
$Comp
L Duet3_TB_1LC-rescue:GND-power #PWR0106
U 1 1
P 1175 1300
F 0 "#PWR0106" H 1175 1050 50  0001 C CNN
F 1 "GND" H 1175 1150 50  0000 C CNN
F 2 "" H 1175 1300 50  0001 C CNN
F 3 "" H 1175 1300 50  0001 C CNN
	1    1175 1300
	1    0    0    -1  
$EndComp
$Comp
L Duet3_TB_1LC-rescue:GND-power #PWR0107
U 1 1
P 2750 2575
F 0 "#PWR0107" H 2750 2325 50  0001 C CNN
F 1 "GND" H 2750 2425 50  0000 C CNN
F 2 "" H 2750 2575 50  0001 C CNN
F 3 "" H 2750 2575 50  0001 C CNN
	1    2750 2575
	1    0    0    -1  
$EndComp
$Comp
L Duet3_TB_1LC-rescue:GND-power #PWR0108
U 1 1
P 7050 1750
F 0 "#PWR0108" H 7050 1500 50  0001 C CNN
F 1 "GND" H 7050 1600 50  0000 C CNN
F 2 "" H 7050 1750 50  0001 C CNN
F 3 "" H 7050 1750 50  0001 C CNN
	1    7050 1750
	1    0    0    -1  
$EndComp
$Comp
L Duet3_TB_1LC-rescue:GND-power #PWR0109
U 1 1
P 9750 5250
F 0 "#PWR0109" H 9750 5000 50  0001 C CNN
F 1 "GND" H 9750 5100 50  0000 C CNN
F 2 "" H 9750 5250 50  0001 C CNN
F 3 "" H 9750 5250 50  0001 C CNN
	1    9750 5250
	1    0    0    -1  
$EndComp
Text Notes 4300 1875 0    60   ~ 0
NOTE: Stepper motor pinout\nis different from other Duet 3s\nto simplify routing
Wire Wire Line
	8100 1125 8200 1125
Wire Wire Line
	8200 1125 8200 1225
Wire Wire Line
	8200 1225 8350 1225
Wire Wire Line
	8250 1125 8350 1125
Wire Wire Line
	8100 1275 8250 1275
Wire Wire Line
	8250 1125 8250 1275
Text Notes 1775 2075 2    39   ~ 0
2.54mm Screw Terminal
Text Notes 1800 2725 2    39   ~ 0
2.54mm Screw Terminal
Text Notes 7425 2575 2    39   ~ 0
2.54mm Screw Terminal
Wire Wire Line
	2450 6500 2550 6500
Wire Wire Line
	2325 7150 2550 7150
Wire Wire Line
	2550 7150 2550 6825
Connection ~ 2325 7150
Wire Wire Line
	2550 6625 2550 6500
Connection ~ 2550 6500
Wire Wire Line
	2150 7150 2150 6800
Wire Wire Line
	2150 7150 2325 7150
$Comp
L Device:LED D?
U 1 1
P 10475 4600
AR Path="/50577A22/5E12D788" Ref="D?"  Part="1" 
AR Path="/50656780/5E12D788" Ref="D7"  Part="1" 
F 0 "D7" H 10475 4700 50  0000 C CNN
F 1 "5V" H 10575 4500 50  0000 C CNN
F 2 "LED_SMD:LED_0603_1608Metric" H 10475 4600 60  0001 C CNN
F 3 "" H 10475 4600 60  0001 C CNN
	1    10475 4600
	0    -1   -1   0   
$EndComp
Text Notes 10250 3950 0    60   ~ 0
5V LED
Text Notes 10350 4800 1    60   ~ 0
RED
$Comp
L Device:R_Small R?
U 1 1
P 10475 5050
AR Path="/50577A22/5E12D794" Ref="R?"  Part="1" 
AR Path="/50656780/5E12D794" Ref="R37"  Part="1" 
F 0 "R37" V 10550 5058 50  0000 C CNN
F 1 "2K2" V 10407 5062 50  0000 C CNN
F 2 "Resistor_SMD:R_0402_1005Metric" H 10475 5050 60  0001 C CNN
F 3 "~" H 10475 5050 60  0000 C CNN
	1    10475 5050
	1    0    0    -1  
$EndComp
Wire Wire Line
	10475 4250 10475 4450
Wire Wire Line
	10475 5250 10475 5150
Text GLabel 10475 4250 1    60   Input ~ 0
5V
Wire Wire Line
	10475 4750 10475 4950
$Comp
L Duet3_TB_1LC-rescue:GND-power #PWR03
U 1 1
P 10475 5250
F 0 "#PWR03" H 10475 5000 50  0001 C CNN
F 1 "GND" H 10475 5100 50  0000 C CNN
F 2 "" H 10475 5250 50  0001 C CNN
F 3 "" H 10475 5250 50  0001 C CNN
	1    10475 5250
	1    0    0    -1  
$EndComp
Wire Notes Line
	9375 5850 10775 5850
Wire Notes Line
	10775 5850 10775 3425
Wire Notes Line
	10775 3425 9375 3425
Wire Notes Line
	9375 3425 9375 5850
Wire Wire Line
	2550 6500 3150 6500
Text Notes 2600 7025 0    60   ~ 0
Consider 22uF
Text Notes 2375 1250 2    47   ~ 0
JST VH 90 Degree
Wire Wire Line
	4375 4350 4375 3850
Connection ~ 4375 4350
Wire Wire Line
	3675 3850 4375 3850
Text Notes 3825 1150 2    39   ~ 0
2.54mm Screw Terminal
$Comp
L Connector_Generic:Conn_01x04 J4
U 1 1
P 3800 1325
F 0 "J4" H 3800 1625 50  0000 C CNN
F 1 "IO_0" V 3950 1325 50  0000 C CNN
F 2 "complib:TerminalBlock_Valcon_MB312-2.54-04_P2.54mm_Horizontal" H 3800 1325 60  0001 C CNN
F 3 "" H 3800 1325 60  0001 C CNN
	1    3800 1325
	1    0    0    -1  
$EndComp
Text Notes 8525 900  2    39   ~ 0
JST ZH
Text Notes 3400 1800 2    39   ~ 0
JST ZH
Text GLabel 2925 1775 1    60   Input ~ 0
+3.3V
Wire Wire Line
	2925 1775 2925 1825
Wire Wire Line
	2925 1825 3600 1825
Wire Wire Line
	3475 5600 4825 5600
NoConn ~ 4375 4800
Text Notes 7350 2975 2    39   ~ 0
JST ZH
$Comp
L Connector_Generic:Conn_01x03 J12
U 1 1
P 3800 2450
F 0 "J12" H 3800 2750 50  0000 C CNN
F 1 "IO_2" V 3950 2450 50  0000 C CNN
F 2 "Connector_JST:JST_ZH_S3B-ZH_1x03_P1.50mm_Horizontal" H 3800 2450 60  0001 C CNN
F 3 "" H 3800 2450 60  0001 C CNN
	1    3800 2450
	1    0    0    -1  
$EndComp
Wire Wire Line
	3600 2350 2825 2350
Wire Wire Line
	2825 2350 2825 1225
Connection ~ 2825 1225
Text GLabel 3550 2450 0    60   Input ~ 0
IO_2_IN
Wire Wire Line
	3550 2450 3600 2450
Wire Wire Line
	3600 2550 2750 2550
Connection ~ 2750 2550
Wire Wire Line
	2750 2550 2750 2575
Text Notes 3400 2325 2    39   ~ 0
JST ZH
$EndSCHEMATC
